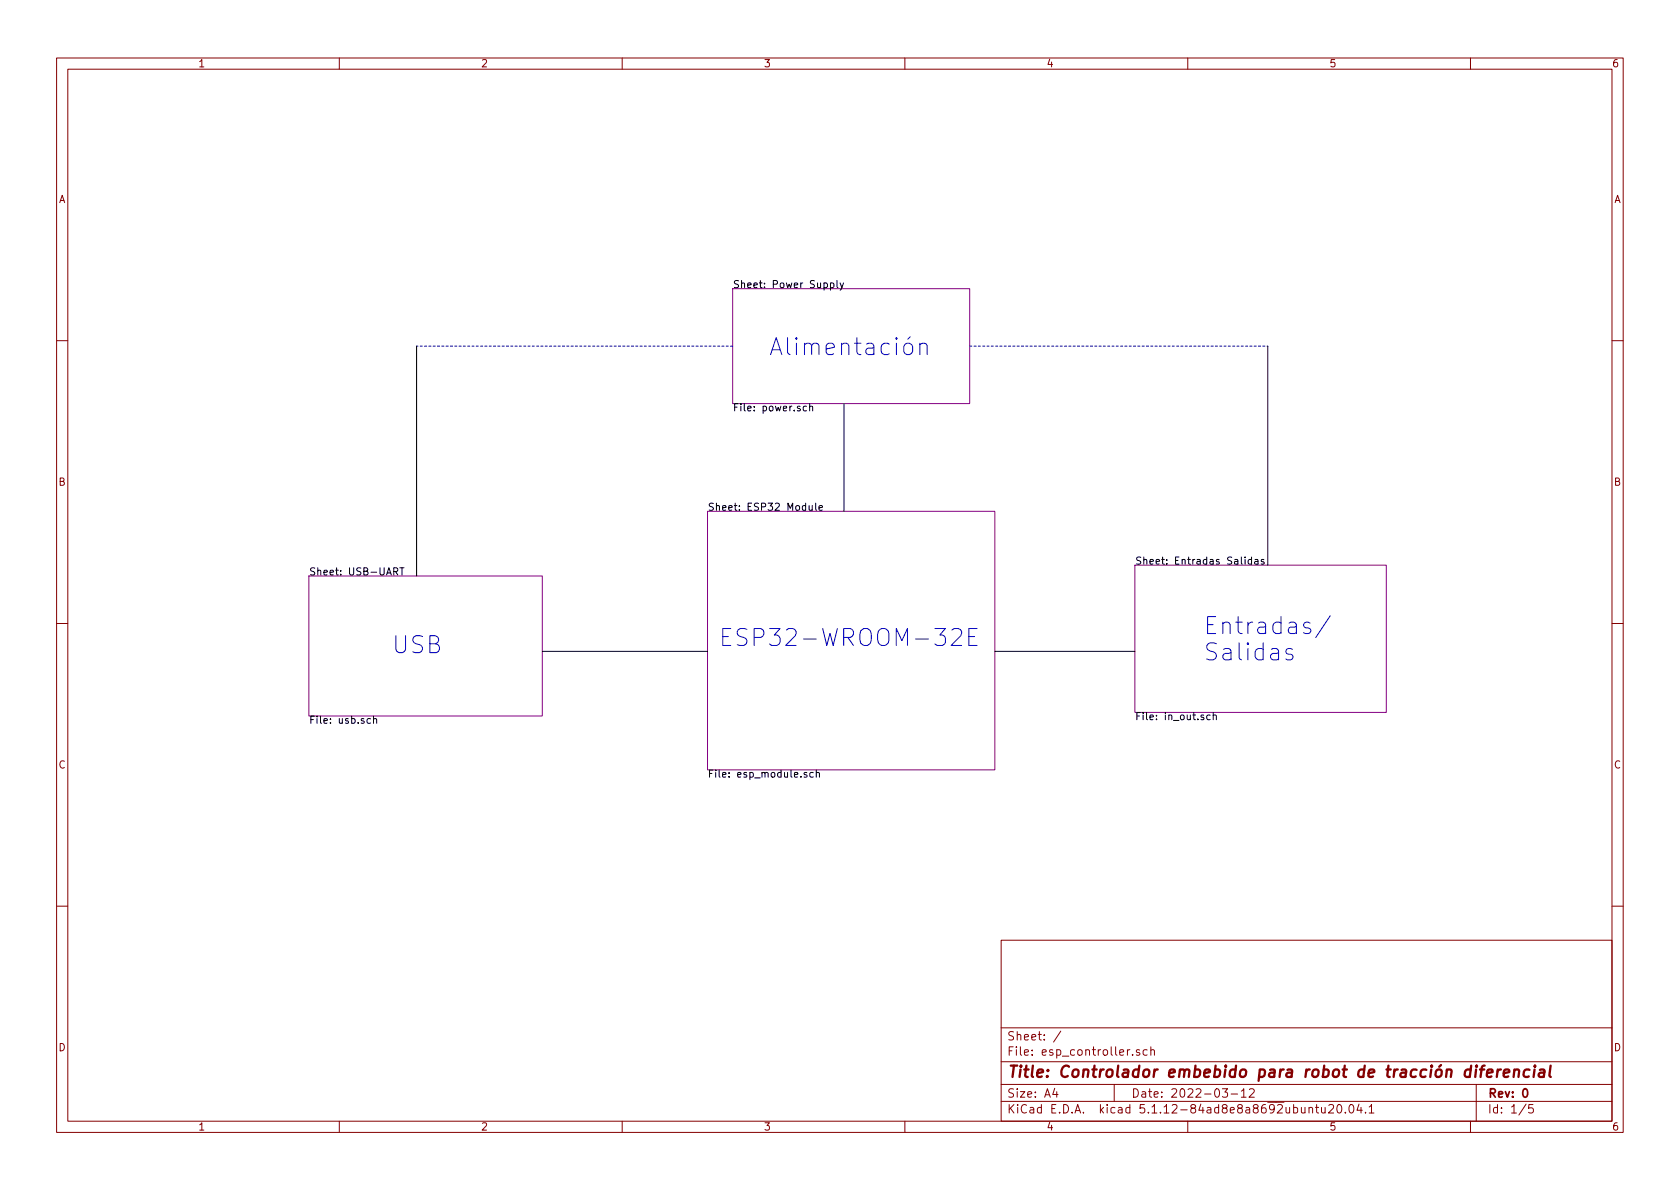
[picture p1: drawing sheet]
<svg xmlns="http://www.w3.org/2000/svg" width="297mm" height="210mm" viewBox="0 0 297 210" stroke-linecap="round" stroke-linejoin="round" font-family="sans-serif">
<g fill="none" stroke="#840000" stroke-width=".18">
<path d="M10 10.3h277v189.9h-277zM12 12.2h273v186.1h-273zM60 10.3v1.9M110 10.3v1.9M160 10.3v1.9M210 10.3v1.9M260 10.3v1.9M10 60.2h2M285 60.2h2M10 110.3h2M285 110.3h2M10 160.2h2"/>
<path d="M177 166.3h108v32h-108zM285 160.2h2M60 198.3v1.9M110 198.3v1.9M160 198.3v1.9M177 194.8h108M177 191.8h108M177 187.8h108M177 181.8h108M186.5 192.5l-.4 1h1M186.8 193v1M187.6 182.3l-1.3 2"/>
<path d="M197 191.8v3M200.3 186.5v.1M201.5 185.7l-.4-.1-.2 .2 .1 .2 .5 .2v.3h-.6M202.8 185.7l-.4-.1-.3 .3 .1 .6 .2 .1 .4-.1M203.5 185.7l.2-.1 .3 .1 .1 .9M203.5 185.1v1.5M210 198.3v1.9M216.1 192.5h.9l-.4 .6 .4 .1v.7l-.2 .1-.7-.1M217.7 193.5h1.1M219.5 193l.4-.5v1.5M219.5 194h.8M220.9 192.7l.2-.2h.4l.2 .2 .1 .3-1 1h1"/>
<path d="M231.4 196l.2-.2 .4 .1 .1 .9M231.4 195.8v1M232.6 195.8h.5M232.8 195.3v1.3l.3 .2M233.7 195.8v.8a.37 .37 0 0 0 .6 .1M234.3 195.8v1M234.9 195.5l.3-.2h.3l.2 .2 .1 .3-.1 .2-.8 .8h.9M236.5 195.5l.2-.2a.8 .8 0 0 1 .6 .8 .8 .8 0 0 1-.6 .7l-.2-.1-.1-.4zM237.9 196.7v.1M238.7 195.5l.2-.2a.8 .8 0 0 1 .5 .8 .8 .8 0 0 1-.5 .7l-.2-.1-.2-.4zM240.3 195.2l-.4 1.1h1M240.6 195.8v1"/>
<path d="M241.4 196.7v.1M242.1 195.8l.4-.5v1.5M242.1 196.8h.8M260 198.3v1.9M261 191.8v6.5M269.8 195.2l-1.2 2M271 195.3h-.7v.7l.2-.1 .5 .1 .1 .2-.1 .5-.2 .1-.5-.1"/>
</g>
<path d="M269.4 192.7l.2-.2a.8 .8 0 0 1 .5 .8 .8 .8 0 0 1-.5 .7l-.2-.1-.2-.4z" fill="none" stroke="#840000" stroke-width=".3"/>
<g fill="none" stroke="#840000" stroke-width=".41">
<path d="M261.7 189.1h.7M262.5 188.4l-.4 .1-.1 .2-.2 1.7M262.9 189.8l1-.2v-.4h-.8l-.2 1 .2 .2 .6-.1M264.8 189.1l-.2 1.3M265.4 189.1a.54 .54 0 0 0-.6 .4M265.9 189.8l1-.2-.1-.4-.6-.1-.3 .3v.9l.2 .1 .6-.1M267.7 189.3a.52 .52 0 0 1 .9 .1l-.1 1M267.8 189.1l-.2 1.3M270.4 189.2a.68 .68 0 0 0-1 .3v.6l.1 .2 .2 .1 .6-.1M271.3 189.1l-.2 1.3M271.4 188.4v.2M272.3 189.2h.7l.1 .2-.2 1"/>
<path d="M273.1 189.6l-.7 .1a.4 .4 0 0 0-.4 .3 .4 .4 0 0 0 .3 .4l.7-.1M274.2 188.4l-.3 1.8 .3 .2"/>
</g>
<path d="M129.5 51h41.9v20.4h-41.9zM125.1 90.4h50.8v45.7h-50.8zM200.7 99.9h44.4v26.1h-44.4zM54.6 101.8h41.3v24.8h-41.3z" fill="none" stroke="#840084" stroke-width=".18"/>
<g fill="none" stroke="#000" stroke-width=".18">
<path d="M146.8 50.1l.4-.1 .2 .3-.1 .5h-.5M146.8 50v1.3M148 49.6v1.1l.2 .2M148.5 50l.3 .9M149.1 50l-.4 1.2-.2 .1M73.7 61.2v40.6M142.6 71.9l-.4-.1-.2 .3 .1 .5h.5M143.2 72l.1-.2 .3 .1 .1 .8M143.2 71.4v1.3M149.2 71.4v19M224.2 61.2v38.7M143.1 89.4v.8h.3l.2-.1"/>
<path d="M143.6 89.4v.8M144.2 89v1.1l.2 .1M144.8 89.8l.6-.1v-.2l-.4-.1-.2 .2 .1 .6h.5M220.1 98.5v.1M221.3 99l-.4-.1-.2 .3 .1 .5h.5M221.3 98.5v1.3M221.9 99h.5v.8M222.4 99.2l-.4 .1-.2 .2 .1 .2h.5M223.5 99l-.3-.1-.2 .2v.2l.5 .1v.3h-.5M69.6 101.1l.7-.1v-.5l-.2-.1h-.5v1.3M69.9 101.1l.4 .6M70.7 100.4h.7"/>
<path d="M71.1 100.4v1.3M95.9 115.2h29.2M175.9 115.2h24.8M65.5 127.1h-.4l-.2 .2 .1 .6h.5M66 127.2l.2-.1h.3l.1 .8M66 126.6v1.3M142.6 136.6h-.3l-.1 .2v.2l.4 .1v.3h-.4M143.8 136.6h-.4l-.2 .2 .1 .6h.5M144.3 136.7l.2-.1h.3l.1 .8M144.3 136.2v1.2M214 126.5l-.4-.1-.2 .3 .1 .5h.5M214.5 126.6l.2-.2 .3 .1 .1 .8"/>
<path d="M214.5 126v1.3"/>
</g>
<path d="M129.5 61.2h-55.8M171.4 61.2h52.8" fill="none" stroke="#0000c2" stroke-width=".18" stroke-dasharray=".4 .4"/>
<path d="M160.1 60.9a.81 .81 0 0 1 1.3 .4v.8a.81 .81 0 0 1-.8 .6 .81 .81 0 0 1-.8-.6v-.8zM162.6 61a.76 .76 0 0 1 1.3 .1v1.6M162.6 60.7v2M168.3 111.4l.4-.3h.7a.8 .8 0 0 1 .5 1.3l-1.7 1.7h1.8M171.3 112.6h1M172.7 111.1h-1.4v3h1.4M228.5 114.8a.7 .7 0 0 0-1.1 .3l.1 .4 1 .3 .1 .3-.1 .4-.3 .2h-.6l-.2-.2M235.2 108.9l-2.6 3.8" fill="none" stroke="#0000c2" stroke-width=".18"/>
<g font-size="4.2" fill="#0000c2">
<text x="135.9" y="62.9">Alimentación</text>
<text x="212.7" y="112.2">Entradas/</text>
<text x="69.2" y="115.6">USB</text>
<text x="127" y="114.3">ESP32-WROOM-32E</text>
<text x="212.7" y="116.8">Salidas</text>
</g>
<text font-size="2.8" fill="#840000" x="178" y="190.5">Title: Controlador embebido para robot de tracción diferencial</text>
<g font-size="2.1" fill="#840000">
<text x="178" y="184">Sheet: /</text>
<text x="178" y="186.7">File: esp_controller.sch</text>
<text x="178" y="196.9">KiCad E.D.A. kicad 5.1.12-84ad8e8a8692ubuntu20.04.1</text>
<text x="178" y="194.1">Size: A4</text>
<text x="200" y="194.1">Date: 2022-03-12</text>
<text x="263" y="194.1">Rev: 0</text>
<text x="263" y="196.9">Id: 1/5</text>
</g>
<g font-size="1.8" fill="#840000">
<text x="35" y="11.9">1</text>
<text x="85" y="11.9">2</text>
<text x="135" y="11.9">3</text>
<text x="185" y="11.9">4</text>
<text x="235" y="11.9">5</text>
<text x="285" y="11.9">6</text>
<text x="10.4" y="35.9">A</text>
<text x="285.4" y="35.9">A</text>
<text x="10.4" y="85.9">B</text>
<text x="285.4" y="85.9">B</text>
<text x="10.4" y="135.9">C</text>
<text x="285.4" y="135.9">C</text>
<text x="10.4" y="185.9">D</text>
<text x="285.4" y="185.9">D</text>
<text x="35" y="199.9">1</text>
<text x="85" y="199.9">2</text>
<text x="135" y="199.9">3</text>
<text x="185" y="199.9">4</text>
<text x="235" y="199.9">5</text>
<text x="285" y="199.9">6</text>
</g>
<g font-size="1.8">
<text x="129.5" y="50.9">Sheet: Power Supply</text>
<text x="129.5" y="72.7">File: power.sch</text>
<text x="125.1" y="90.3">Sheet: ESP32 Module</text>
<text x="54.6" y="101.7">Sheet: USB-UART</text>
<text x="200.7" y="99.8">Sheet: Entradas Salidas</text>
<text x="54.6" y="128">File: usb.sch</text>
<text x="200.7" y="127.3">File: in_out.sch</text>
<text x="125.1" y="137.5">File: esp_module.sch</text>
</g>
</svg>
